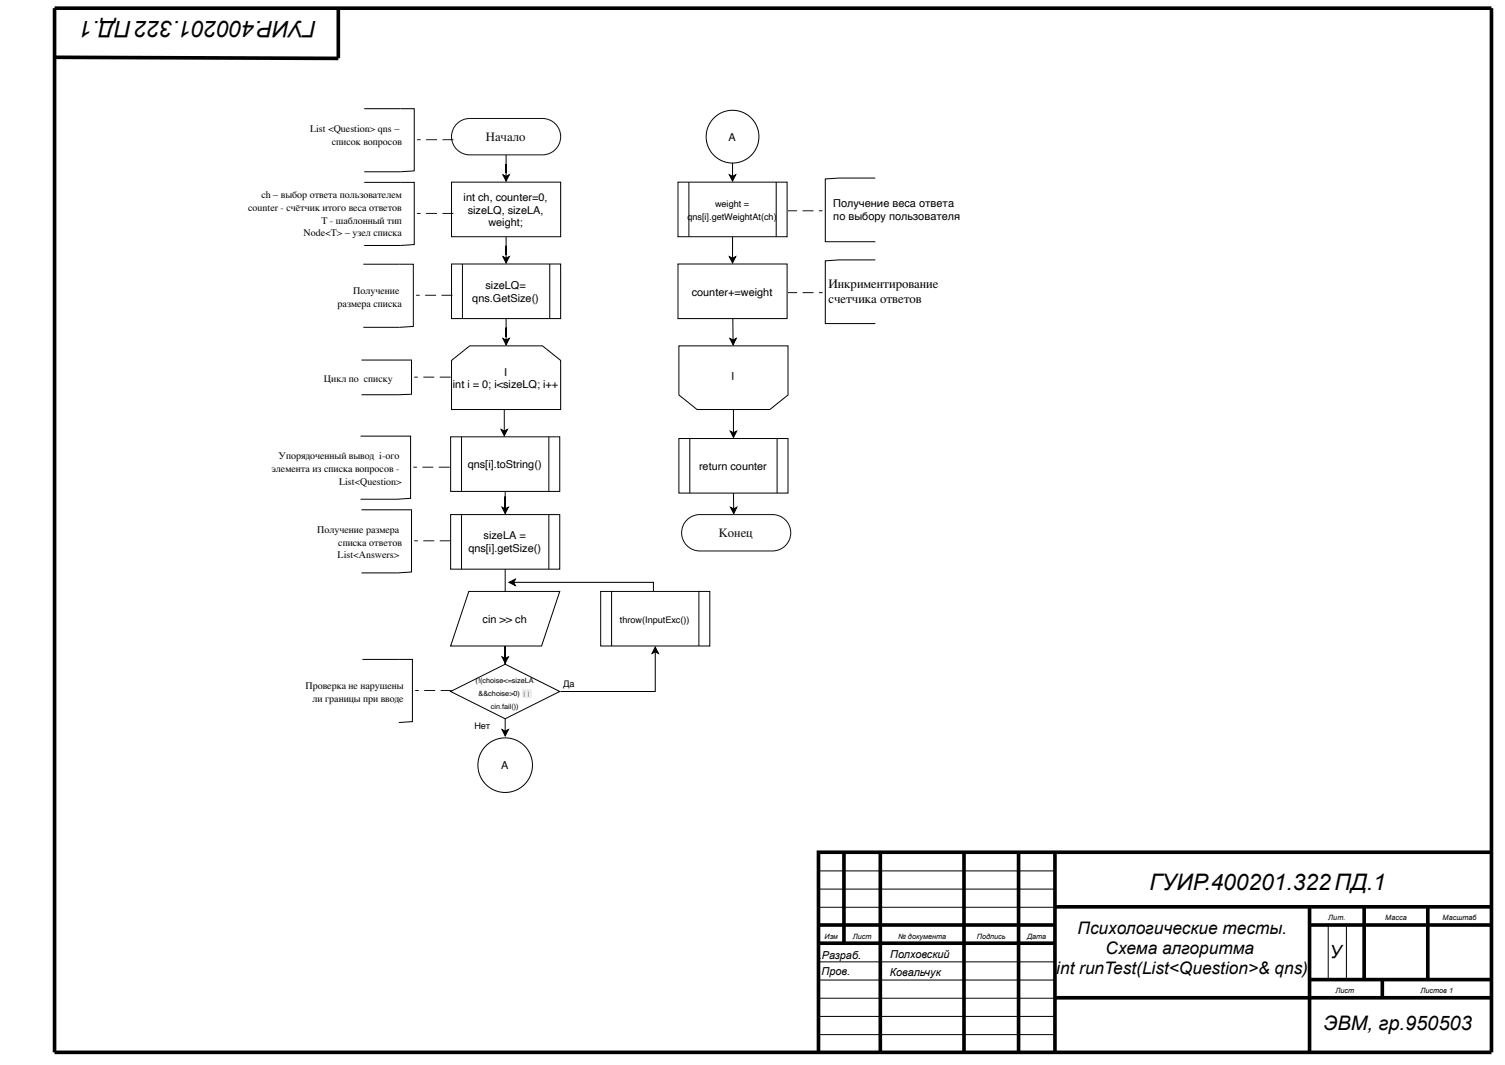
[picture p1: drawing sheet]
<svg xmlns="http://www.w3.org/2000/svg" width="420mm" height="297mm" viewBox="0 0 420 297" stroke-linecap="round" stroke-linejoin="round" font-family="sans-serif">
<g fill="none" stroke="#000" stroke-width=".28">
<path d="M140.3 71.6l.9 .4 .8-.4-.8 1.7zM141.2 66v6M140.9 158.7v12.2M140 170.5l.9 .4 .9-.4-.9 1.8zM182.8 180.4l.8 1.8-.8-.4-.9 .4zM182.8 181.8v11h-26.4M228.4 253h66M228.4 248h66M228.4 242.9h66M370.5 257.6v15.7M375.5 257.6v15.7M228.4 278.4h66"/>
<path d="M228.4 273.3h66M228.4 268.2h66M228.4 288.5h66M228.4 283.5h66"/>
</g>
<path d="M140.3 71.6l.9 .4 .8-.4-.8 1.7zM140 170.5l.9 .4 .9-.4-.9 1.8zM182.8 180.4l.8 1.8-.8-.4-.9 .4z" fill="#000"/>
<g fill="none" stroke="#000" stroke-width="1" stroke-linecap="butt">
<path d="M15.2 2.3h400.8v291.2h-400.8zM15.2 16l79.2 .3M94.4 2.3v13.9M235.4 237.7v25.3M245.5 237.7v55.8M268.9 237.7v55.8M284.1 237.7v55.8M294.2 237.7v55.8M416 237.7h-187.7v55.8M228.3 258h65.9M294.2 252.9h121.8M365.3 258h50.7"/>
<path d="M365.3 252.9v40.6M380.5 252.9v20.3M398.2 252.9v20.3M228.3 263h65.9M294.2 278.3h121.8M365.3 273.2h50.7M385.6 273.2v5.1"/>
</g>
<path d="M125.9 50.8h30.5v15.2h-30.5z" fill="#fff"/>
<path d="M125.9 50.8h30.5v15.2h-30.5zM140.3 48.7l.9 .5 .8-.5-.8 1.8zM141.2 43.2v6" fill="none" stroke="#000" stroke-width=".28"/>
<path d="M140.3 48.7l.9 .5 .8-.5-.8 1.8z" fill="#000"/>
<path d="M127.1 34.8a5.1 5.1 0 0 1 3.9-1.8h20.3a5.1 5.1 0 0 1 5.1 5.1 5.1 5.1 0 0 1-5.1 5.1h-20.3a5.1 5.1 0 0 1-4.6-2.9 5.1 5.1 0 0 1 .7-5.5z" fill="#fff"/>
<path d="M127.1 34.8a5.1 5.1 0 0 1 3.9-1.8h20.3a5.1 5.1 0 0 1 5.1 5.1 5.1 5.1 0 0 1-5.1 5.1h-20.3a5.1 5.1 0 0 1-4.6-2.9 5.1 5.1 0 0 1 .7-5.5z" fill="none" stroke="#0c0c0c" stroke-width=".28"/>
<path d="M101.6 30.3h13.9v17.4l-3.8 .2h-10.1" fill="none" stroke="#000" stroke-width=".28"/>
<path d="M123.4 38.8h3v.3h-3zM118.8 38.8h3.1v.3h-3.1zM116.3 38.8h1v.3h-1z" fill="#000"/>
<path d="M125.9 100.5l5.1-4h20.3l5.1 4v13.7h-30.5z" fill="#fff"/>
<path d="M140.3 94.4l.9 .4 .8-.4-.8 1.8zM141.2 88.8v6M125.9 100.5l5.1-4h20.3l5.1 4v13.7h-30.5z" fill="none" stroke="#000" stroke-width=".28"/>
<path d="M140.3 94.4l.9 .4 .8-.4-.8 1.8z" fill="#000"/>
<path d="M125.9 73.6h30.5v15.2h-30.5z" fill="#fff"/>
<path d="M101.3 73.7h14v17.3l-3.8 .3h-10.2M125.9 73.6h30.5v15.2h-30.5zM129 73.6v15.2M153.3 73.6v15.2M100.8 100.4h14v9.5l-14 .2M139.8 119.8l.9 .4 .8-.4-.8 1.7zM140.7 114.2v6M140.9 137v5.1v-3.7v3.5M140 141.5l.9 .4 .9-.4-.9 1.7z" fill="none" stroke="#000" stroke-width=".28"/>
<g fill="#000">
<path d="M139.8 119.8l.9 .4 .8-.4-.8 1.7zM140 141.5l.9 .4 .9-.4-.9 1.7z"/>
<path d="M123.2 82.2h3v.3h-3zM118.6 82.2h3v.3h-3zM116 82.2h1.1v.3h-1.1z"/>
<path d="M122.6 105h3.1v.3h-3.1zM118.1 105h3v.3h-3zM115.5 105h1.1v.3h-1.1z"/>
</g>
<path d="M125.7 121.8h30.4v15.2h-30.4z" fill="#fff"/>
<path d="M100.6 121.6h13.9v17.4l-3.8 .2h-10.1M125.7 121.8h30.4v15.2h-30.4zM128.7 121.8v15.2M153.1 121.8v15.2M140 203.5l.9 .4 .9-.4-.9 1.7zM140.9 200.5v3.4" fill="none" stroke="#000" stroke-width=".28"/>
<g fill="#000">
<path d="M140 203.5l.9 .4 .9-.4-.9 1.7z"/>
<path d="M122.4 130.2h3v.2h-3zM117.8 130.2h3.1v.2h-3.1zM115.3 130.2h1v.2h-1z"/>
</g>
<path d="M125.7 192.8l15.2-7.6 15.2 7.6-15.2 7.7z" fill="#fff"/>
<path d="M125.7 192.8l15.2-7.6 15.2 7.6-15.2 7.7z" fill="none" stroke="#000" stroke-width=".28"/>
<path d="M145.6 192.3h2.5v2.3h-2.5z" fill="#ececf0"/>
<path d="M101.6 50.9h13.9v17.3l-3.8 .3h-10.1M100.8 142.2h14v17.3l-3.8 .3h-10.2" fill="none" stroke="#000" stroke-width=".28"/>
<g fill="#000">
<path d="M123.4 59.4h3v.2h-3zM118.8 59.4h3.1v.2h-3.1zM116.3 59.4h1v.2h-1z"/>
<path d="M122.6 150.7h3.1v.3h-3.1zM118.1 150.7h3v.3h-3zM115.5 150.7h1.1v.3h-1.1z"/>
</g>
<path d="M125.7 143.5h30.4v15.2h-30.4z" fill="#fff"/>
<path d="M125.7 143.5h30.4v15.2h-30.4zM128.7 143.5v15.2M153.1 143.5v15.2M140 183.2l.9 .4 .9-.4-.9 1.8zM140.9 180.2v5v-5v3.4" fill="none" stroke="#000" stroke-width=".28"/>
<path d="M140 183.2l.9 .4 .9-.4-.9 1.8z" fill="#000"/>
<path d="M130.8 164.9h25.3l-5 15.3h-25.4z" fill="#fff"/>
<path d="M244.1 49.7h-10.1l-3.8 .2v17.5h13.9M130.8 164.9h25.3l-5 15.3h-25.4zM142 162.4l1.7-.9-.4 .9 .4 .9zM143.3 162.4h39v2.5M101.1 183.9h13.9v17.3l-3.8 .3" fill="none" stroke="#000" stroke-width=".28"/>
<g fill="#000">
<path d="M142 162.4l1.7-.9-.4 .9 .4 .9z"/>
<path d="M219.3 58.7h3v.2h-3zM223.9 58.7h3v.2h-3zM228.4 58.7h1v.2h-1z"/>
<path d="M122.9 192.4h3v.3h-3zM118.3 192.4h3.1v.3h-3.1zM115.8 192.4h1v.3h-1z"/>
</g>
<path d="M167.5 164.9h30.5v15.3h-30.5z" fill="#fff"/>
<path d="M244.1 72.5h-10.1l-3.8 .2v17.5h13.9M167.5 164.9h30.5v15.3h-30.5zM170.6 164.9v15.3M194.9 164.9v15.3" fill="none" stroke="#000" stroke-width=".28"/>
<path d="M219.3 81.5h3v.2h-3zM223.9 81.5h3v.2h-3zM228.4 81.5h1v.2h-1z" fill="#000"/>
<circle cx="140.9" cy="213.4" r="7.6" fill="#fff"/>
<circle cx="140.9" cy="213.4" r="7.6" fill="none" stroke="#000" stroke-width=".28"/>
<circle cx="204.3" cy="38.1" r="7.4" fill="#fff"/>
<g fill="none" stroke="#000" stroke-width=".28">
<path d="M203.4 48.7l.9 .5 .9-.5-.9 1.8zM204.3 45.5v3.7M203.4 71.6l.9 .4 .9-.4-.9 1.7zM204.3 66v6"/>
<circle cx="204.3" cy="38.1" r="7.4"/>
</g>
<path d="M203.4 48.7l.9 .5 .9-.5-.9 1.8zM203.4 71.6l.9 .4 .9-.4-.9 1.7z" fill="#000"/>
<path d="M189.1 50.8h30.4v15.2h-30.4z" fill="#fff"/>
<path d="M189.1 50.8h30.4v15.2h-30.4zM192.1 50.8v15.2M216.5 50.8v15.2M203.6 94.4l.9 .4 .8-.4-.8 1.8zM204.4 88.8l.1 6" fill="none" stroke="#000" stroke-width=".28"/>
<path d="M203.6 94.4l.9 .4 .8-.4-.8 1.8z" fill="#000"/>
<path d="M189.1 73.6h30.4v15.2h-30.4z" fill="#fff"/>
<path d="M189.1 73.6h30.4v15.2h-30.4zM204.6 114.2v6.5M203.7 120.2l.9 .5 .9-.5-.9 1.8z" fill="none" stroke="#000" stroke-width=".28"/>
<path d="M203.7 120.2l.9 .5 .9-.5-.9 1.8z" fill="#000"/>
<path d="M189.4 96.5h30.4v13.7l-5.1 4h-20.3l-5-4z" fill="#fff"/>
<path d="M189.4 96.5h30.4v13.7l-5.1 4h-20.3l-5-4zM204.6 137.5v4.4M203.7 141.5l.9 .4 .9-.4-.8 1.7z" fill="none" stroke="#000" stroke-width=".28"/>
<path d="M203.7 141.5l.9 .4 .9-.4-.8 1.7z" fill="#000"/>
<path d="M189.4 122.3h30.4v15.2h-30.4z" fill="#fff"/>
<path d="M189.4 122.3h30.4v15.2h-30.4zM192.4 122.3v15.2M216.8 122.3v15.2" fill="none" stroke="#000" stroke-width=".28"/>
<path d="M191.3 145.3a5.1 5.1 0 0 1 3.9-1.8h20.3a5.1 5.1 0 0 1 5.1 5.1 5.1 5.1 0 0 1-5.1 5.1h-20.3a5.1 5.1 0 0 1-4.6-3 5.1 5.1 0 0 1 .7-5.4z" fill="#fff"/>
<path d="M191.3 145.3a5.1 5.1 0 0 1 3.9-1.8h20.3a5.1 5.1 0 0 1 5.1 5.1 5.1 5.1 0 0 1-5.1 5.1h-20.3a5.1 5.1 0 0 1-4.6-3 5.1 5.1 0 0 1 .7-5.4z" fill="none" stroke="#0c0c0c" stroke-width=".28"/>
<g font-size="6.3">
<text x="88.3" y="5.8" transform="rotate(180 88.3 5.8)">ГУИР.400201.322ПД.1</text>
<text x="320.6" y="248.1">ГУИР.400201.322ПД.1</text>
</g>
<text font-size="5.6" x="369.2" y="287.1">ЭВМ, гр.950503</text>
<text font-size="5.1" x="370.9" y="267.1">У</text>
<g font-size="4.8">
<text x="300.5" y="260.5">Психологические тесты.</text>
<text x="308.4" y="266.1">Схема алгоритма</text>
<text x="294.6" y="271.7">int runTest(List&lt;Question&gt;&amp; qns)</text>
</g>
<g font-size="3.6" fill="#0c0c0c">
<text x="135.5" y="39.3">Начало</text>
<text x="200.5" y="149.7">Конец</text>
</g>
<g font-size="3.6">
<text x="231.1" y="80.4">Инкриментирование</text>
<text x="231.1" y="84.5">счетчика ответов</text>
</g>
<g font-size="3">
<text x="203.2" y="39.3">A</text>
<text x="129.3" y="56.1">int ch, counter=0,</text>
<text x="130.5" y="59.6">sizeLQ, sizeLA,</text>
<text x="232.4" y="57.8">Получение веса ответа</text>
<text x="136.2" y="63.2">weight;</text>
<text x="232.4" y="61.4">по выбору пользователя</text>
<text x="135.4" y="80.7">sizeLQ=</text>
<text x="192.9" y="82.4">counter+=weight</text>
<text x="131.7" y="84.2">qns.GetSize()</text>
<text x="140.6" y="104.8">I</text>
<text x="204.9" y="103.9" transform="rotate(-180 204.9 103.9)">I</text>
<text x="126.3" y="108.3">int i = 0; i&lt;sizeLQ; i++</text>
<text x="130.5" y="130.6">qns[i].toString()</text>
<text x="195" y="131.1">return counter</text>
<text x="130.6" y="154">qns[i].getSize()</text>
<text x="134.9" y="150.4">sizeLA =</text>
<text x="134.6" y="173.8">сin &gt;&gt; ch</text>
<text x="139.8" y="214.6">A</text>
<text x="228.4" y="267.4">.</text>
<text x="229.2" y="267.4">Разраб.</text>
<text x="248.3" y="267.1">Полховский</text>
<text x="229.1" y="271.9">Пров.</text>
<text x="248.2" y="272.2">Ковальчук</text>
</g>
<g font-size="2.8">
<text x="86.5" y="36.8">List &lt;Question&gt; qns –</text>
<text x="92.6" y="40.3">список вопросов</text>
<text x="69.2" y="58.8">counter - счётчик итого веса ответов</text>
<text x="72.9" y="55.3">ch – выбор ответа пользователем</text>
<text x="84.7" y="66">Node&lt;T&gt; – узел списка</text>
<text x="89.6" y="62.4">T - шаблонный тип</text>
<text x="98.5" y="81.9">Получение</text>
<text x="94.2" y="85.5">размера списка</text>
<text x="90.3" y="106.5">Цикл по списку</text>
<text x="75.7" y="131.6">элемента из списка вопросов -</text>
<text x="77.7" y="128.1">Упорядоченный вывод i-ого</text>
<text x="94.6" y="135.2">List&lt;Question&gt;</text>
<text x="88.5" y="148.6">Получение размера</text>
<text x="94.2" y="155.7">List&lt;Answers&gt;</text>
<text x="94.3" y="152.2">списка ответов</text>
<text x="85.2" y="192.3">Проверка не нарушены</text>
<text x="87.2" y="195.8">ли границы при вводе</text>
</g>
<g font-size="2.5">
<text x="199.4" y="57.8">weight =</text>
<text x="191.7" y="61.4">qns[i].getWeightAt(ch)</text>
<text x="172.9" y="173.8">throw(InputExc())</text>
<text x="157.1" y="191.5">Да</text>
<text x="132.3" y="203.2">Нет</text>
</g>
<g font-size="2">
<text x="132.7" y="190.5">(!(choise&lt;=sizeLA</text>
<text x="133.5" y="194">&amp;&amp;choise&gt;0)</text>
<text x="136.9" y="197.6">cin.fail())</text>
<text x="145.6" y="194">||</text>
<text x="370.5" y="256.7">Лит.</text>
<text x="386.4" y="256.7">Масса</text>
<text x="402.4" y="256.7">Масштаб</text>
<text x="230" y="261.8">Изм</text>
<text x="237.9" y="261.8">Лист</text>
<text x="250.5" y="261.8">№ документа</text>
<text x="272.5" y="261.8">Подпись</text>
<text x="286.5" y="261.8">Дата</text>
<text x="372.5" y="277">Лист</text>
<text x="396.2" y="277">Листов 1</text>
</g>
</svg>
